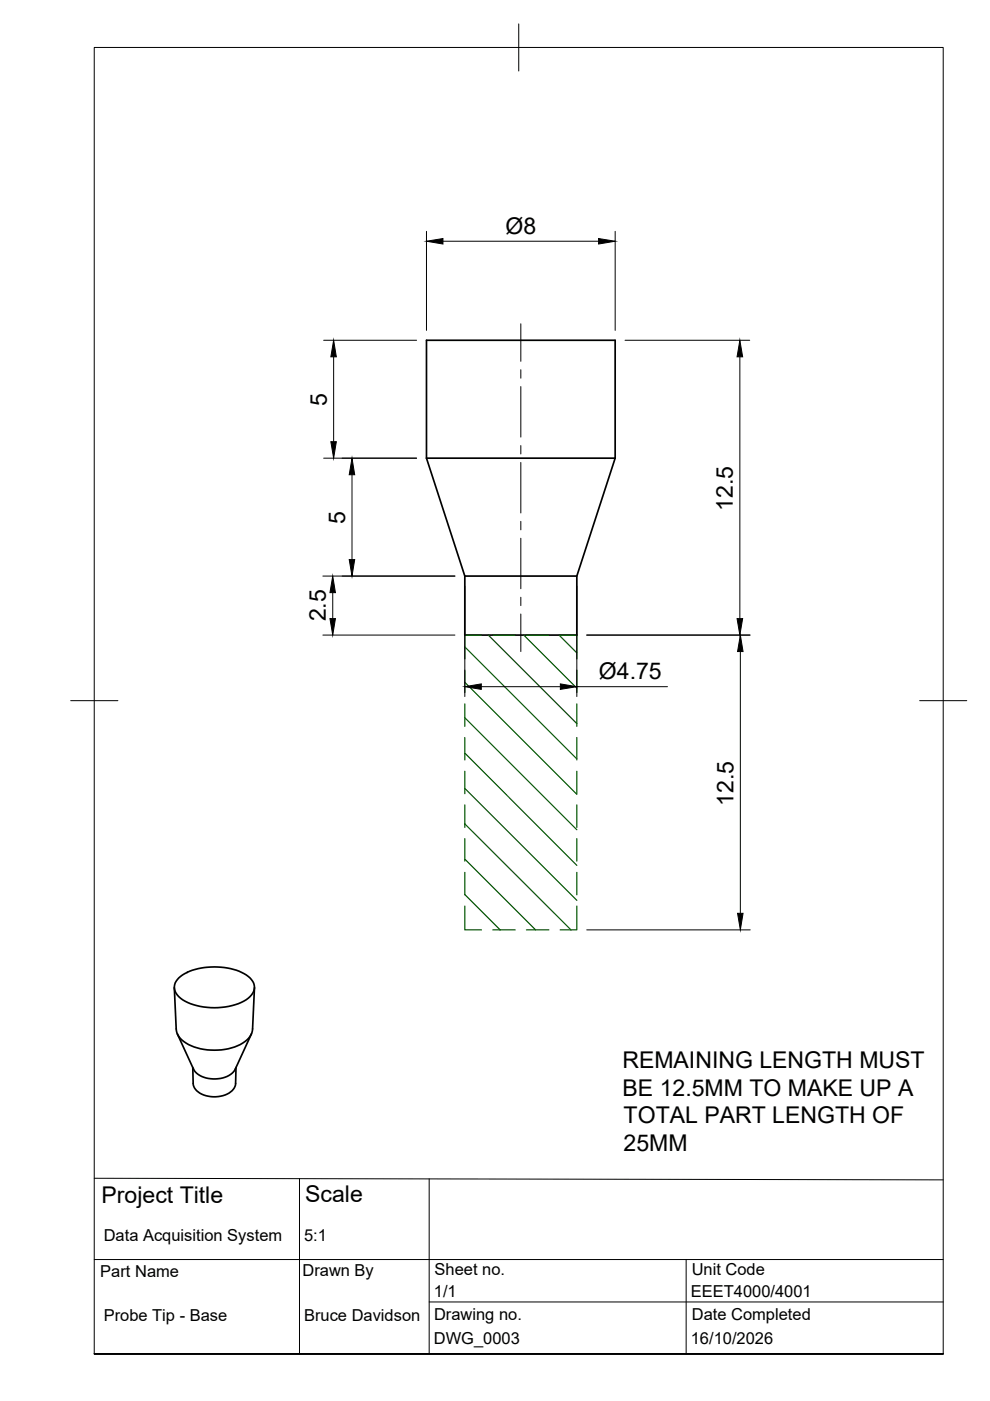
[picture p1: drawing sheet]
<svg xmlns="http://www.w3.org/2000/svg" width="210mm" height="297mm" viewBox="0 0 210 297" stroke-linecap="round" stroke-linejoin="round" font-family="sans-serif">
<!-- layer: Visible -->
<path d="M90.4 97.1h40M90.4 97.1v-25h40v25M90.4 97.1l8.2 25M130.4 97.1l-8.1 25v12.5h-23.7v-12.5M98.6 122.1h23.7M37 209.4l.4 8.8a4.4 4.4 0 0 0 3.2 3.5 12.7 12.7 0 0 0 11.3-.9l1.1-1 .5-1.2 .5-9.2M37.6 219.2l3.4 7.5a5.5 5.5 0 0 0 6.2 1.8 3.9 3.9 0 0 0 2.7-1.8l3.4-7.5M37.9 207.3a12.8 12.8 0 0 1 10.3-2.1 7.5 7.5 0 0 1 5.5 3.2 2.9 2.9 0 0 1-1.5 3.6 14.3 14.3 0 0 1-13.5 0 2.82 2.82 0 0 1-1.3-4zM40.9 226.3l.1 3.4a3.7 3.7 0 0 0 3.7 2.8 5 5 0 0 0 5.1-2.2l.2-4" fill="none" stroke="#000" stroke-width=".36"/>
<!-- layer: Sketch1 -->
<g fill="none" stroke="#050" stroke-width=".25">
<path d="M98.6 137.2l23.7 23.7M102.1 134.6h-3.5v5.1M103.5 134.6l18.8 18.8M104.5 134.6h4.7M111 134.6l11.3 11.3M111.6 134.6h4.8M118.5 134.6l3.8 3.8M118.8 134.6h3.5v5.1M98.6 142.1v4.7M98.6 149.2v4.8M98.6 156.4v4.7M98.6 159.7l23.7 23.8"/>
<path d="M98.6 152.2l23.7 23.7M98.6 144.7l23.7 23.7M122.3 142.1v4.7M122.3 149.2v4.8M122.3 156.4v4.7M98.6 163.5v4.8M98.6 170.7v4.7M98.6 177.8v4.8M98.6 174.7l22.5 22.5M98.6 167.2l23.7 23.7M122.3 163.5v4.8M122.3 170.7v4.7"/>
<path d="M122.3 177.8v4.8M98.6 192.1v5.1h3.5M98.6 185v4.7M98.6 189.7l7.4 7.5M98.6 182.1l15 15.1M104.5 197.2h4.7M111.6 197.2h4.8M122.3 192.1v5.1h-3.5M122.3 185v4.7"/>
</g>
<!-- layer: BORDER -->
<path d="M20 10.1h180v276.9h-180zM110 5.1v10M15 148.6h10M195 148.6h10" fill="none" stroke="#000" stroke-width=".21"/>
<!-- layer: TITLEBLOCK -->
<path d="M20 249.8l180 .4M63.5 249.9v37M91 249.9v37M20 267h180M91 276h109M145.5 267v20M20 287h180h-180" fill="none" stroke="#000" stroke-width=".21"/>
<!-- layer: Smart Centers -->
<path d="M110.4 68.7v7.9M110.4 78.4v1.8M110.4 82v10.7M110.4 94.5v1.8M110.4 98.1v10.7M110.4 110.5v1.8M110.4 114.1v10.7M110.4 126.6v1.8M110.4 130.2v7.9" fill="none" stroke="#000" stroke-width=".21"/>
<!-- layer: FD_Dimensions -->
<g fill="none" stroke="#000" stroke-width=".21">
<path d="M90.4 49.1v20.9M93.9 51.1h33M130.4 49.1v20.9M68.6 72.1h19.7M70.7 75.7v17.9M132.5 72.1h26.5M156.9 75.7v55.5M68.6 97.1h19.7M74.6 100.7v17.9M68.5 122.1h28M68.5 134.6h28M70.5 125.7v5.5"/>
<path d="M98.6 124.3v23.4M122.3 124.3v23.4M124.4 134.6h34.7M157 138.1v55.5M102 145.6h16.8M122.3 145.6h19.2M124.4 197.2h34.7"/>
</g>
<g fill="#000" stroke="#000" stroke-width=".21">
<path d="M90.4 51.1l3.5-.5v1.1zM126.9 50.6l3.5 .5-3.5 .6zM70.7 72.1l.6 3.6h-1.2zM156.9 72.1l.6 3.6h-1.2zM70.1 93.6h1.2l-.6 3.5zM74.6 97.1l.6 3.6h-1.2zM74 118.6h1.2l-.6 3.5zM70.5 122.1l.6 3.6h-1.1zM70 131.2h1.1l-.6 3.4zM156.3 131.2h1.2l-.6 3.4zM157 134.6l.5 3.5h-1.1zM98.6 145.6l3.4-.6v1.2z"/>
<path d="M118.8 145l3.5 .6-3.5 .6zM156.4 193.6h1.1l-.5 3.6z"/>
</g>
<g font-size="4.9">
<text x="107.2" y="49.6">Ø8</text>
<text x="69.3" y="86" transform="rotate(-90 69.3 86)">5</text>
<text x="73.2" y="111" transform="rotate(-90 73.2 111)">5</text>
<text x="155.4" y="108.3" transform="rotate(-90 155.4 108.3)">12.5</text>
<text x="69.1" y="131.8" transform="rotate(-90 69.1 131.8)">2.5</text>
<text x="127" y="144">Ø4.75</text>
<text x="155.5" y="170.8" transform="rotate(-90 155.5 170.8)">12.5</text>
<text x="132" y="226.4">REMAINING LENGTH MUST</text>
<text x="132" y="232.3">BE 12.5MM TO MAKE UP A</text>
<text x="132.2" y="238.2">TOTAL PART LENGTH OF</text>
<text x="132.2" y="244">25MM</text>
<text x="21.5" y="255">Project Title</text>
<text x="64.7" y="254.8">Scale</text>
</g>
<g font-size="3.5">
<text x="22" y="263">Data Acquisition System</text>
<text x="64.5" y="263">5:1</text>
<text x="21.3" y="270.8">Part Name</text>
<text x="64.1" y="270.5">Drawn By</text>
<text x="92" y="275">1/1</text>
<text x="92.1" y="270.3">Sheet no.</text>
<text x="146.5" y="275">EEET4000/4001</text>
<text x="146.7" y="270.3">Unit Code</text>
<text x="22" y="280">Probe Tip - Base</text>
<text x="64.5" y="280">Bruce Davidson</text>
<text x="92" y="279.9">Drawing no.</text>
<text x="146.7" y="279.8">Date Completed</text>
<text x="92" y="285.1">DWG_0003</text>
<text x="146.5" y="285.1">16/10/2026</text>
</g>
</svg>
